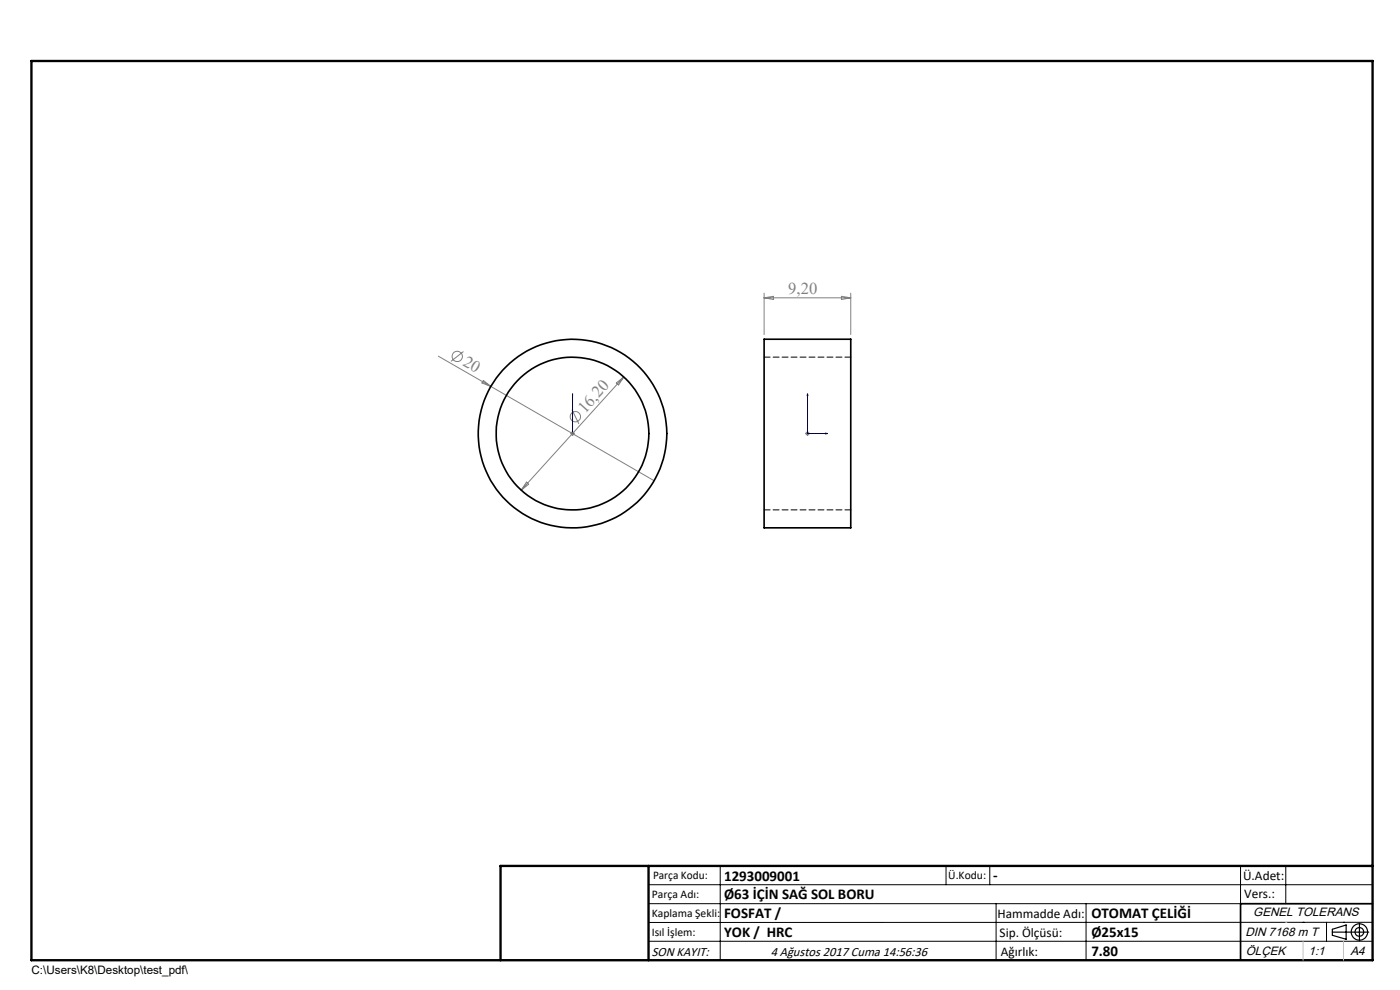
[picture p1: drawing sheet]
<svg xmlns="http://www.w3.org/2000/svg" width="297mm" height="210mm" viewBox="0 0 297 210" stroke-linecap="round" stroke-linejoin="round" font-family="sans-serif">
<g fill="none" stroke="#808080" stroke-width=".21">
<path d="M93 75.6l45.8 26.4M98.3 74.6l-2.6 2.1M132.3 80l-21.7 24M162.1 62.2v8.8M162.1 63.2h18.4M162.1 63.2l2-.3v.6zM178.5 62.9l2 .3-2 .3zM180.5 62.2v8.8M102.6 80.7l1.5 1.3-1.9-.8zM121 92h1M121.1 91.6l.7 .7M121.3 86.9l1.5 3"/>
<path d="M121.5 91.5v1M121.8 91.6l-.7 .7M130.7 81.2l1.6-1.2-1.1 1.7zM170.8 92h1M171 91.6l.7 .7M171.3 91.5v1M171.7 91.6l-.7 .7M111.7 102.3l.4 .4-1.5 1.3z"/>
<circle cx="97" cy="75.6" r="1.1"/>
<circle cx="122.1" cy="88.4" r="1.09"/>
</g>
<g fill="none" stroke="#000" stroke-width=".25">
<path d="M282.6 197.7h7.8M282.6 197.1l3-.9v3l-3-.8zM288.4 195.8v3.8M106.2 203.7h185"/>
<circle cx="288.4" cy="197.7" r="1.74"/>
<circle cx="288.4" cy="197.7" r=".93"/>
</g>
<path d="M121.5 91.9v.2zM121.5 83.5v.4v-.4M121.5 92h.1M121.5 83.5v8.5M171.3 83.5l.1 .4h-.2zM171.3 83.5v8.5h4.2M175.1 91.9l.4 .1-.4 .1z" fill="none" stroke="#00f" stroke-width=".21"/>
<g fill="none" stroke="#000" stroke-width=".21">
<path d="M137.6 187.7h153.6M137.6 191.7h153.6M137.6 199.7h153.6M152.8 183.7v20M200.7 183.7v4M210 183.7v4M211.3 191.7v12M230.4 191.7v12M263.2 183.7v20M272.8 183.7v8M276.4 195.6h.1M281.4 195.6v4.1"/>
<path d="M285 195.6h.1M291.2 195.6l-153.6 .1"/>
</g>
<path d="M291.2 191.7h-28v12" fill="none" stroke="#000" stroke-width=".35"/>
<path d="M6.7 12.9h284.5v190.8h-284.5zM137.6 183.7v20M291.2 183.7h-185v20" fill="none" stroke="#000" stroke-width=".5"/>
<path d="M276.4 199.7v4M285 199.7v4" fill="none" stroke="#c0c0c0" stroke-width=".21"/>
<path d="M272.8 195.6h.1" fill="none" stroke="#c0c0c0" stroke-width=".25"/>
<g fill="#00f">
<path d="M121.5 91.9v.2zM121.5 83.5v.4z"/>
<path d="M175.1 91.9l.4 .1-.4 .1zM171.3 83.5l.1 .4h-.2z"/>
</g>
<g fill="none" stroke="#000" stroke-width=".35">
<path d="M162.1 72h18.4v40h-18.4z"/>
<circle cx="121.5" cy="92" r="16.2"/>
<circle cx="121.5" cy="92" r="20"/>
</g>
<path d="M180.5 75.8h-18.4M162.1 108.2h18.4" fill="none" stroke="#000" stroke-width=".21" stroke-dasharray="1.3 .6"/>
<g font-size="3.5" fill="#808080">
<text x="167.2" y="62.3">9,20</text>
<text x="98" y="77.5" transform="rotate(30 98 77.5)">20</text>
<text x="124.1" y="87.8" transform="rotate(-48 124.1 87.8)">16,20</text>
</g>
<g font-size="3.2">
<text x="153.6" y="186.8">1293009001</text>
<text x="153.6" y="190.8">Ø63 İÇİN SAĞ SOL BORU</text>
<text x="210.7" y="186.6">-</text>
<text x="153.6" y="194.8">FOSFAT /</text>
<text x="231.5" y="194.8">OTOMAT ÇELİĞİ</text>
<text x="153.6" y="198.8">YOK / HRC</text>
<text x="231.5" y="198.7">Ø25x15</text>
<text x="231.5" y="202.8">7.80</text>
</g>
<g font-size="2.8">
<text x="263.7" y="186.7">Ü.Adet:</text>
<text x="263.9" y="190.5">Vers.:</text>
<text x="211.6" y="194.8">Hammadde Adı:</text>
<text x="138.3" y="202.8">SON KAYIT:</text>
<text x="163.5" y="202.8">4 Ağustos 2017 Cuma 14:56:36</text>
<text x="212.1" y="198.7">Sip. Ölçüsü:</text>
<text x="212.3" y="202.7">Ağırlık:</text>
</g>
<g font-size="2.6">
<text x="265.9" y="194.4">GENEL TOLERANS</text>
<text x="264.2" y="198.5">DIN 7168 m T</text>
<text x="264.3" y="202.6">ÖLÇEK</text>
<text x="277.6" y="202.6">1:1</text>
<text x="286.5" y="202.6">A4</text>
</g>
<g font-size="2.5">
<text x="138.3" y="190.5">Parça Adı:</text>
<text x="138.5" y="186.5">Parça Kodu:</text>
<text x="201.2" y="186.5">Ü.Kodu:</text>
<text x="138.3" y="194.5">Kaplama Şekli:</text>
<text x="138.3" y="198.6">Isıl İşlem:</text>
<text x="6.7" y="206.7">C:\Users\K8\Desktop\test_pdf\</text>
</g>
</svg>
